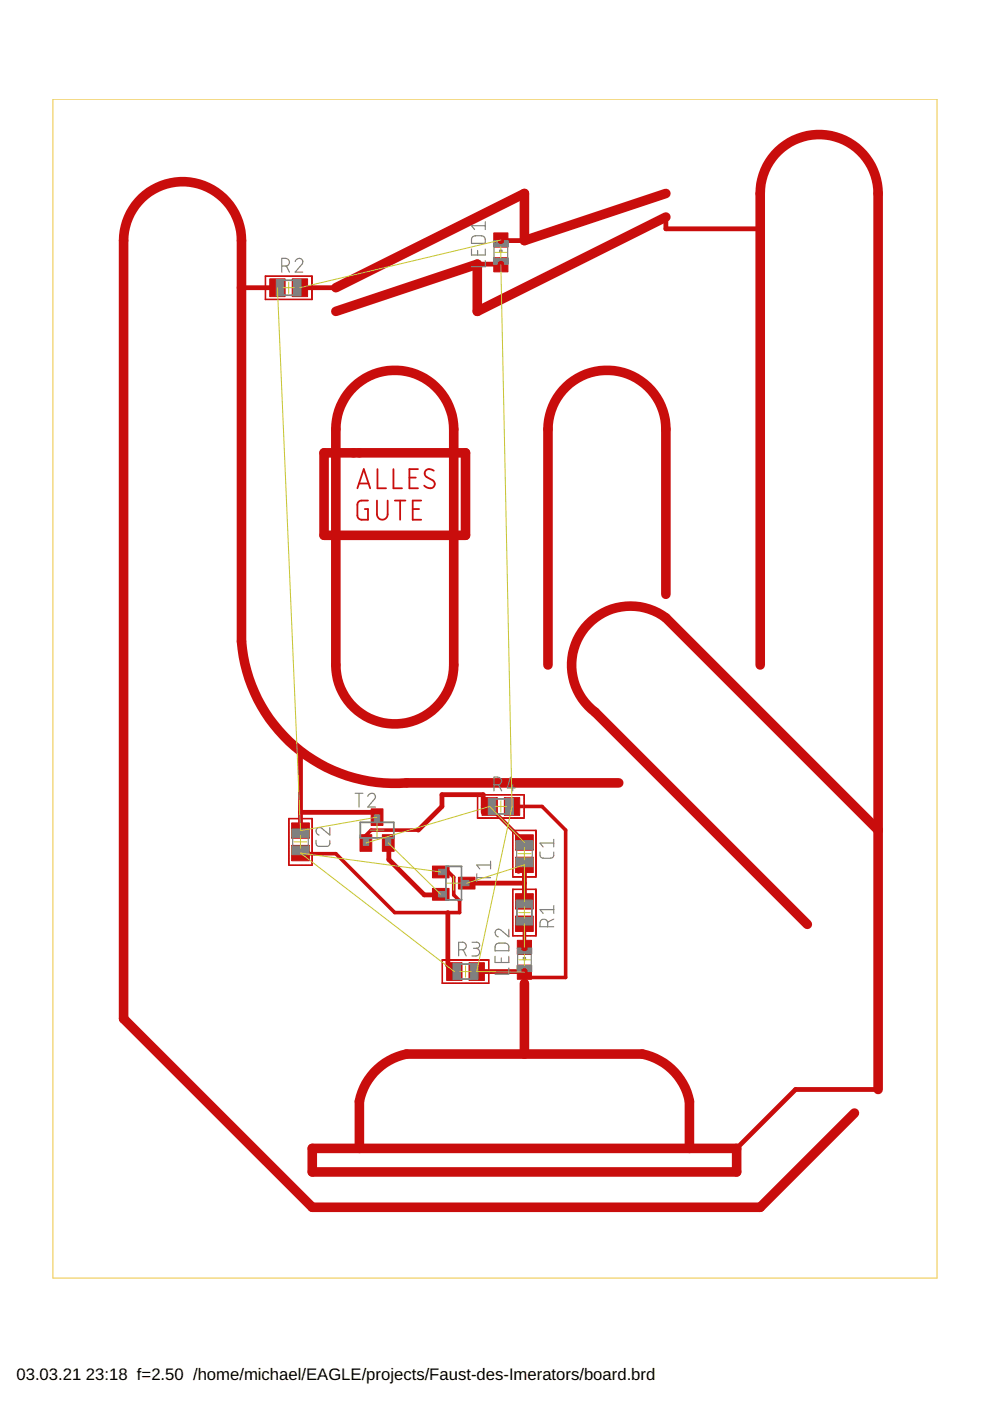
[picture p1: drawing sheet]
<svg xmlns="http://www.w3.org/2000/svg" width="210mm" height="297mm" viewBox="0 0 210 297" stroke-linecap="round" stroke-linejoin="round" font-family="sans-serif">
<g fill="none" stroke="#c90d0c" stroke-width=".38">
<path d="M80 99.5v4h1.9M83.4 99.5v4h1.8M88.6 99.5h-1.8v4h1.8M92 99.8a1.07 1.07 0 0 0-1.3-.3 1.07 1.07 0 0 0-.6 1.1l.4 .6 1.2 .6a.97 .97 0 0 1 .3 1.4 .97 .97 0 0 1-1.4 .2l-.7-.4M75.8 103.5l1.3-4 1.4 4M76.1 102.5h2M78 106.1l-1.6 .1-.5 .4-.1 2.9 .4 .6 1.8 .1v-2.3h-.7M79.9 106.1v3a1.13 1.13 0 0 0 1.2 1.1 1.13 1.13 0 0 0 1.1-1.1v-3M83.7 106.1h2.3M84.8 106.1v4.1M86.8 101.3h1.4M87.5 107.9h1.4"/>
<path d="M89.3 106.1h-1.8v4.1h1.8"/>
</g>
<g fill="#c90d0c" stroke="#c90d0c" stroke-width=".21">
<path d="M104.7 49.4h3v3h-3z"/>
<path d="M104.7 54.6h3v3h-3z"/>
<path d="M109.3 189.5h3.8v3.2h-3.8z"/>
<path d="M109.3 194.2h3.8v3.3h-3.8z"/>
<path d="M109.3 177h3.8v3.3h-3.8z"/>
<path d="M109.3 181.7h3.8v3.3h-3.8z"/>
<path d="M109.7 199.4h3v3h-3z"/>
<path d="M109.7 204.6h3v3h-3z"/>
<path d="M57.2 59.1h3.3v3.8h-3.3z"/>
<path d="M62 59.1h3.2v3.8h-3.2z"/>
<path d="M94.7 204.1h3.3v3.8h-3.3z"/>
<path d="M99.4 204.1h3.3v3.8h-3.3z"/>
<path d="M102.2 169.1h3.3v3.8h-3.3z"/>
<path d="M106.9 169.1h3.3v3.8h-3.3z"/>
<path d="M61.8 174.5h3.8v3.2h-3.8z"/>
<path d="M61.8 179.2h3.8v3.3h-3.8z"/>
<path d="M97.2 186h3.5v2.5h-3.5z"/>
<path d="M91.7 188.4h3.5v2.5h-3.5z"/>
<path d="M91.7 183.6h3.5v2.5h-3.5z"/>
<path d="M78.7 171.5h2.5v3.5h-2.5z"/>
<path d="M81.1 177h2.5v3.5h-2.5z"/>
<path d="M76.3 177h2.5v3.5h-2.5z"/>
<path d="M113.6 188.5h.1v10z"/>
<path d="M108.7 198.4h5z"/>
<path d="M108.7 188.5h.1v10z"/>
<path d="M108.7 188.5l5 .1z"/>
<path d="M113.6 176h.1v10z"/>
<path d="M108.7 176l.1 10z"/>
<path d="M108.7 176l5 .1h-5z"/>
<path d="M108.7 185.9h5z"/>
<path d="M56.2 58.5l10 .1z"/>
<path d="M66.1 58.5h.1v5z"/>
<path d="M56.3 63.4l9.9 .1h-9.9z"/>
<path d="M56.2 58.5h.1v5z"/>
<path d="M93.7 203.5l10 .1z"/>
<path d="M103.6 203.5h.1v5z"/>
<path d="M93.7 208.4l10 .1h-10z"/>
<path d="M93.7 203.5h.1v5z"/>
<path d="M101.2 168.5l10 .1z"/>
<path d="M111.1 168.5h.1l-.1 5z"/>
<path d="M101.2 173.4l10 .1z"/>
<path d="M101.2 168.5h.1v5z"/>
<path d="M66.1 173.5h.1v10z"/>
<path d="M61.2 173.5h.1v10z"/>
<path d="M61.2 173.5l5 .1z"/>
<path d="M61.2 183.4l5 .1z"/>
</g>
<path d="M141.2 41l-30 10v-10l-40 20M141.2 46l-40 20v-10l-30 10M68.7 96h30v17.5h-30zM75 82a12.5 12.5 0 0 1 13.6-2.5 12.5 12.5 0 0 1 7.6 11.5v50a12.5 12.5 0 0 1-12.5 12.5 12.5 12.5 0 0 1-12.5-12.5v-50a12.4 12.4 0 0 1 3.8-9zM141.2 126v-35a12.5 12.5 0 0 0-12.5-12.5 12.5 12.5 0 0 0-12.5 12.5v50M161.2 141v-100a12.5 12.5 0 0 1 12.5-12.5 12.5 12.5 0 0 1 12.5 12.5v190M131.2 166h-45a32.6 32.6 0 0 1-35-30v-85a12.5 12.5 0 0 0-12.5-12.5 12.5 12.5 0 0 0-12.5 12.5v165l40 40h95l20-20M186.2 176l-45-45a12.5 12.5 0 0 0-17.5 2.5 12.5 12.5 0 0 0 2.5 17.5l45 45M111.2 208.5v15M66.2 243.5h90v5h-90zM76.2 243.5v-10a12.7 12.7 0 0 1 10-10h50a12.7 12.7 0 0 1 10 10v10" fill="none" stroke="#c90d0c" stroke-width="2"/>
<g fill="none" stroke="#c90d0c" stroke-width="1">
<path d="M101.2 56h5M106.2 51h5M141.2 46v2.5h20M51.2 61h7.5M63.7 61h7.5M63.7 159.7v16.3M63.7 172.2h16.2M82.4 178.5v3.7l7.6 7.5h2.5M102.4 172.2v-3.7h-8.7v2.5l-5 5M95 193.5v11.2l1.2 1.3M98.7 187.2h12.5M109.9 184.7l1.3-1.2v7.5"/>
<path d="M101.2 206h10M186.2 231h-17.5l-12.5 12.5"/>
</g>
<path d="M88.7 176h-10l-1.3 1.2M102.4 171h1.3l6.2 6.2v1.3M108.7 171h6.2l5 5v31.2h-8.7M65 181h6.2l12.5 12.5h13.8v-2.5l-1.3-1.3v-3.7l-1.2-1.3h-1.3M111.2 196v5" fill="none" stroke="#c90d0c" stroke-width=".76"/>
<g fill="#808080" stroke="#808080" stroke-width=".21">
<path d="M105.9 53h.5v.5h-.5z"/>
<path d="M110.9 203h.5v.5h-.5z"/>
<path d="M107 51h.8v1.3h-.8z"/>
<path d="M105.4 51.6h.4v.7h-.4z"/>
<path d="M106.6 51.6h.4v.7h-.4z"/>
<path d="M105.7 51.8h1v.5h-1z"/>
<path d="M107 54.8h.8v1.2h-.8z"/>
<path d="M104.6 54.8h.8v1.2h-.8z"/>
<path d="M106.6 54.8h.4v.6h-.4z"/>
<path d="M105.4 54.8h.4v.6h-.4z"/>
<path d="M105.7 54.8h1v.4h-1z"/>
<path d="M104.7 51.5h.8v.8h-.8z"/>
<path d="M104.6 51h.8v.2h-.8z"/>
<path d="M109.4 194.5h3.5v1.6h-3.5z"/>
<path d="M109.4 190.8h3.5v1.6h-3.5z"/>
<path d="M109.4 178.3h3.6v1.8h-3.6z"/>
<path d="M109.4 181.9h3.6v1.8h-3.6z"/>
<path d="M112 201h.8v1.2h-.8z"/>
<path d="M110.4 201.6h.4v.6h-.4z"/>
<path d="M111.6 201.6h.4v.6h-.4z"/>
<path d="M110.7 201.8h1v.4h-1z"/>
<path d="M112 204.7h.8v1.3h-.8z"/>
<path d="M109.6 204.7h.8v1.3h-.8z"/>
<path d="M111.6 204.7h.4v.7h-.4z"/>
<path d="M110.4 204.7h.4v.7h-.4z"/>
<path d="M110.7 204.7h1v.5h-1z"/>
<path d="M109.7 201.5h.7v.7h-.7z"/>
<path d="M109.6 201h.8v.2h-.8z"/>
<path d="M62.2 59.2h1.6v3.6h-1.6z"/>
<path d="M58.5 59.2h1.7v3.6h-1.7z"/>
<path d="M99.7 204.2h1.6v3.5h-1.6z"/>
<path d="M96 204.2h1.6v3.5h-1.6z"/>
<path d="M107.2 169.2h1.6v3.5h-1.6z"/>
<path d="M103.5 169.2h1.6v3.5h-1.6z"/>
<path d="M61.9 175.8h3.6v1.8h-3.6z"/>
<path d="M61.9 179.4h3.6v1.9h-3.6z"/>
<path d="M98 186.7h1.4v1.1h-1.4z"/>
<path d="M93 189h1.4v1.2h-1.4z"/>
<path d="M93 184.3h1.4v1.2h-1.4z"/>
<path d="M79.4 172.8h1.1v1.4h-1.1z"/>
<path d="M81.7 177.8h1.2v1.4h-1.2z"/>
<path d="M77 177.8h1.2v1.4h-1.2z"/>
</g>
<g fill="none" stroke="#808080" stroke-width=".25">
<path d="M59.8 56.4h.8a.81 .81 0 0 0 .8-.8 .81 .81 0 0 0-.8-.8h-.8v2.9M60.7 56.4l.7 1.3M62.6 55.4a.8 .8 0 0 1 1.1-.6 .8 .8 0 0 1 .3 1.3l-1.4 1.6h1.6M100 52.8v1.3h2.9v-1.3M100.2 50.2l.6-.2h1.5l.4 .2a1.43 1.43 0 0 1 .2 1.4h-2.9a1.43 1.43 0 0 1 .2-1.4zM101.3 53.1v1M102.9 55.3v1.3h-2.9M102.9 47v1.7M102.9 47.9h-2.9l.6 .8M104.8 51.2v3.6M105.3 51.2a.88 .88 0 0 0 .9 .7 .88 .88 0 0 0 .9-.7M105.3 55.8a.88 .88 0 0 1 .9-.7 .88 .88 0 0 1 .9 .7"/>
<path d="M107.6 52.2v2.6M62.1 177.6v1.9M65.4 177.5v2M67 178.2l.1 1 .5 .3 2.1-.2 .2-.3v-.8M69.9 175.5v1.6l-1.6-1.4a.8 .8 0 0 0-1.3 .2 .8 .8 0 0 0 .6 1.2M75.3 168.2h1.6M76.1 168.2v2.9M78 168.8a.8 .8 0 0 1 1.1-.6 .8 .8 0 0 1 .3 1.3l-1.4 1.6h1.6M104.7 166.4h.8a.81 .81 0 0 0 .8-.8 .81 .81 0 0 0-.8-.8h-.8v2.9M105.7 166.4l.7 1.3M108.2 164.8l-.6 2.2h1.6M108.7 166.4v1.3"/>
<path d="M117.4 177.9v1.7M117.4 178.8h-2.9l.6 .8M100.1 199.8h.9a.65 .65 0 0 1 .7 .6 .65 .65 0 0 1-.7 .7h-.6M101.1 186.1h2.9M101.1 185.3v1.6M104 183.4h-2.9l.6 .8M104 182.6v1.6M107.9 197v1.6l-1.6-1.3a.8 .8 0 0 0-1.3 .2 .8 .8 0 0 0 .6 1.1M109.5 180.1v1.8M112.8 180v1.9M114.5 180.7l.1 1 .5 .2h1.9l.4-.4v-.8M116.1 196.5a1.49 1.49 0 0 0-.3-1.4 .82 .82 0 0 0-.8-.2 .82 .82 0 0 0-.5 .8v.8h2.9"/>
<path d="M117.4 194.9l-1.3 .6M117.4 192.8h-2.9l.6 .9M117.4 192v1.7M97.2 201.4h.8a.8 .8 0 0 0 .9-.8 .8 .8 0 0 0-.9-.8h-.8v2.9M98.2 201.4l.6 1.3M100.9 201.1a.81 .81 0 0 1 .8 .8 .81 .81 0 0 1-.8 .8h-.8M105 202.8v1.3h2.9v-1.3M105.2 200.2l.6-.2h1.3l.6 .2a1.52 1.52 0 0 1 .2 1.4h-2.9v-.8zM106.3 203.1v1M107.9 205.2v1.3h-2.9M109.7 201.2v3.5M110.3 201.2a.89 .89 0 0 0 .9 .7 .89 .89 0 0 0 .9-.7"/>
<path d="M110.3 205.8a.89 .89 0 0 1 .9-.8 .89 .89 0 0 1 .9 .8M112.6 202.2v2.6"/>
<circle cx="105.1" cy="51.4" r=".25"/>
<circle cx="110.1" cy="201.4" r=".25"/>
</g>
<path d="M60.2 59.4h2M60.2 62.6h2M76.4 174.3h7.1v3.4h-7.1zM105.2 169.4h2M105.2 172.6h2M94.6 183.7h3.3v7.1h-3.3zM109.6 192.5v2M112.8 192.5v2M97.7 204.4h2M97.7 207.6h2" fill="none" stroke="#808080" stroke-width=".38"/>
<g fill="none" stroke="#afd134" stroke-width=".21">
<path d="M61.2 59.8v2.4M105 53.5h2.4M106.2 52.3v2.4M60 61h2.4M62.4 178.5h2.6M63.7 177.1v2.7M78.4 176h3M79.9 174.5v3M105 171h2.4M106.2 169.8v2.4M111.2 179.6v2.8M94.7 187.2h3"/>
<path d="M96.2 185.7v3M109.8 181h2.7M110 193.5h2.4M111.2 192.3v2.4M97.5 206h2.4M98.7 204.8v2.4M110 203.5h2.4M111.2 202.3v2.4"/>
</g>
<path d="M106.2 50.9l-42.6 10.1M106.2 56.1l2.4 114.9-7.5 35 10.1 .1M58.8 61l4.9 115.1 16.2-2.9M82.3 178.7l11.2 10.9M111.2 178.6l-7.4-7.6-26.2 7.7M93.5 184.9l-29.8-4 32.6 25.1M99 187.2l12.2-3.8v7.7M111.2 195.9v5" fill="none" stroke="#c8c832" stroke-width=".21"/>
<path d="M11.2 21h187.5v250h-187.5z" fill="none" stroke="#eec643" stroke-width=".21"/>
<g font-size="3.5">
<text x="3.5" y="292.5">03.03.21</text>
<text x="18.2" y="292.5">23:18 f=2.50 /home/michael/EAGLE/projects/Faust-des-Imerators/board.brd</text>
</g>
</svg>
